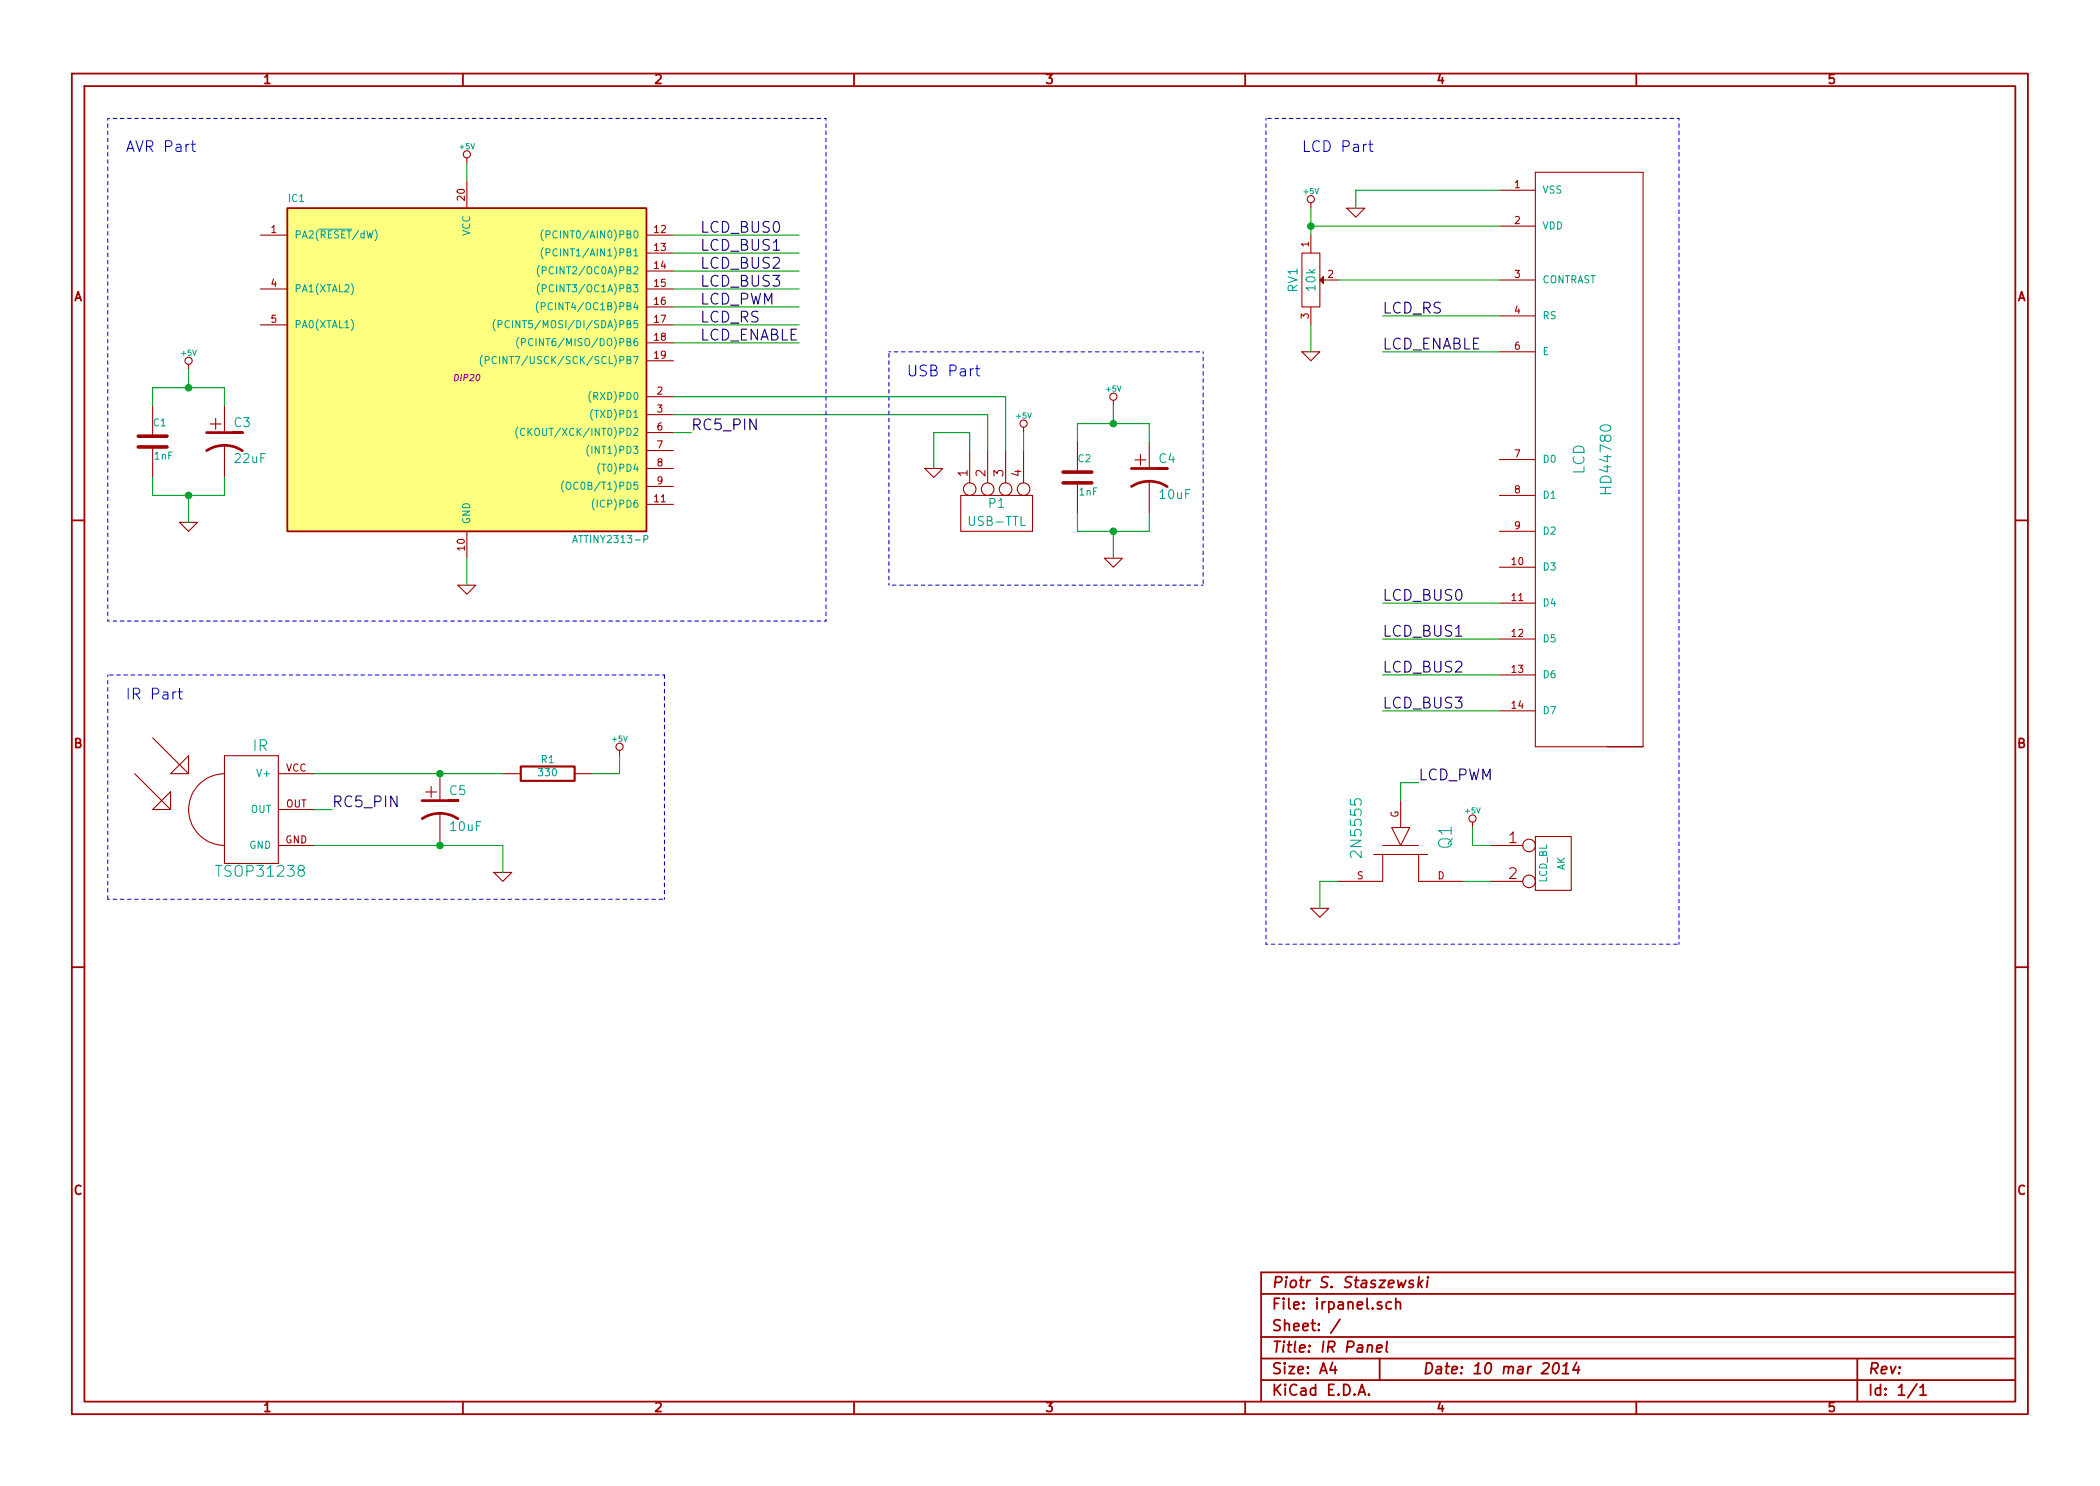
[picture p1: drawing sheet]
EESchema Schematic File Version 2
LIBS:power
LIBS:device
LIBS:transistors
LIBS:conn
LIBS:linear
LIBS:regul
LIBS:74xx
LIBS:cmos4000
LIBS:adc-dac
LIBS:memory
LIBS:xilinx
LIBS:special
LIBS:microcontrollers
LIBS:dsp
LIBS:microchip
LIBS:analog_switches
LIBS:motorola
LIBS:texas
LIBS:intel
LIBS:audio
LIBS:interface
LIBS:digital-audio
LIBS:philips
LIBS:display
LIBS:cypress
LIBS:siliconi
LIBS:opto
LIBS:atmel
LIBS:contrib
LIBS:valves
LIBS:lcd_parallel
LIBS:tsop
LIBS:irpanel-cache
EELAYER 27 0
EELAYER END
$Descr A4 11693 8268
encoding utf-8
Sheet 1 1
Title "IR Panel"
Date "10 mar 2014"
Rev ""
Comp "Piotr S. Staszewski"
Comment1 ""
Comment2 ""
Comment3 ""
Comment4 ""
$EndDescr
$Comp
L ATTINY2313-P IC1
U 1 1
P 2600 2100
F 0 "IC1" H 1650 3100 40  0000 C CNN
F 1 "ATTINY2313-P" H 3400 1200 40  0000 C CNN
F 2 "DIP20" H 2600 2100 35  0000 C CIN
F 3 "~" H 2600 2100 60  0000 C CNN
	1    2600 2100
	1    0    0    -1  
$EndComp
$Comp
L C C1
U 1 1
P 850 2450
F 0 "C1" H 850 2550 40  0000 L CNN
F 1 "1nF" H 856 2365 40  0000 L CNN
F 2 "~" H 888 2300 30  0000 C CNN
F 3 "~" H 850 2450 60  0000 C CNN
	1    850  2450
	1    0    0    -1  
$EndComp
$Comp
L CP1 C3
U 1 1
P 1250 2450
F 0 "C3" H 1300 2550 50  0000 L CNN
F 1 "22uF" H 1300 2350 50  0000 L CNN
F 2 "~" H 1250 2450 60  0000 C CNN
F 3 "~" H 1250 2450 60  0000 C CNN
	1    1250 2450
	1    0    0    -1  
$EndComp
$Comp
L R R1
U 1 1
P 3050 4300
F 0 "R1" V 3130 4300 40  0000 C CNN
F 1 "330" V 3057 4301 40  0000 C CNN
F 2 "~" V 2980 4300 30  0000 C CNN
F 3 "~" H 3050 4300 30  0000 C CNN
	1    3050 4300
	0    -1   -1   0   
$EndComp
$Comp
L FET_N Q1
U 1 1
P 7800 4750
F 0 "Q1" H 7703 5000 70  0000 C CNN
F 1 "2N5555" H 7653 4503 60  0000 C CNN
F 2 "~" H 7800 4750 60  0000 C CNN
F 3 "~" H 7800 4750 60  0000 C CNN
	1    7800 4750
	0    1    1    0   
$EndComp
$Comp
L POT RV1
U 1 1
P 7300 1550
F 0 "RV1" H 7300 1450 50  0000 C CNN
F 1 "10k" H 7300 1550 50  0000 C CNN
F 2 "~" H 7300 1550 60  0000 C CNN
F 3 "~" H 7300 1550 60  0000 C CNN
	1    7300 1550
	0    1    1    0   
$EndComp
$Comp
L C C2
U 1 1
P 6000 2650
F 0 "C2" H 6000 2750 40  0000 L CNN
F 1 "1nF" H 6006 2565 40  0000 L CNN
F 2 "~" H 6038 2500 30  0000 C CNN
F 3 "~" H 6000 2650 60  0000 C CNN
	1    6000 2650
	1    0    0    -1  
$EndComp
$Comp
L CP1 C4
U 1 1
P 6400 2650
F 0 "C4" H 6450 2750 50  0000 L CNN
F 1 "10uF" H 6450 2550 50  0000 L CNN
F 2 "~" H 6400 2650 60  0000 C CNN
F 3 "~" H 6400 2650 60  0000 C CNN
	1    6400 2650
	1    0    0    -1  
$EndComp
$Comp
L CP1 C5
U 1 1
P 2450 4500
F 0 "C5" H 2500 4600 50  0000 L CNN
F 1 "10uF" H 2500 4400 50  0000 L CNN
F 2 "~" H 2450 4500 60  0000 C CNN
F 3 "~" H 2450 4500 60  0000 C CNN
	1    2450 4500
	1    0    0    -1  
$EndComp
$Comp
L +5V #PWR?
U 1 1
P 7300 1150
F 0 "#PWR?" H 7300 1240 20  0001 C CNN
F 1 "+5V" H 7300 1240 30  0000 C CNN
F 2 "" H 7300 1150 60  0000 C CNN
F 3 "" H 7300 1150 60  0000 C CNN
	1    7300 1150
	1    0    0    -1  
$EndComp
$Comp
L GND #PWR?
U 1 1
P 7550 1150
F 0 "#PWR?" H 7550 1150 30  0001 C CNN
F 1 "GND" H 7550 1080 30  0001 C CNN
F 2 "" H 7550 1150 60  0000 C CNN
F 3 "" H 7550 1150 60  0000 C CNN
	1    7550 1150
	1    0    0    -1  
$EndComp
$Comp
L CONN_2 LCD_BL
U 1 1
P 8650 4800
F 0 "LCD_BL" V 8600 4800 40  0000 C CNN
F 1 "AK" V 8700 4800 40  0000 C CNN
F 2 "~" H 8650 4800 60  0000 C CNN
F 3 "~" H 8650 4800 60  0000 C CNN
	1    8650 4800
	1    0    0    -1  
$EndComp
$Comp
L PARALLEL_LCDSIP LCD
U 1 1
P 8850 2550
F 0 "LCD" V 8800 2550 60  0000 C CNN
F 1 "HD44780" V 8950 2550 60  0000 C CNN
F 2 "" H 8850 2250 60  0000 C CNN
F 3 "" V 8850 2550 60  0000 C CNN
	1    8850 2550
	1    0    0    -1  
$EndComp
$Comp
L +5V #PWR?
U 1 1
P 1050 2050
F 0 "#PWR?" H 1050 2140 20  0001 C CNN
F 1 "+5V" H 1050 2140 30  0000 C CNN
F 2 "" H 1050 2050 60  0000 C CNN
F 3 "" H 1050 2050 60  0000 C CNN
	1    1050 2050
	1    0    0    -1  
$EndComp
$Comp
L GND #PWR?
U 1 1
P 1050 2900
F 0 "#PWR?" H 1050 2900 30  0001 C CNN
F 1 "GND" H 1050 2830 30  0001 C CNN
F 2 "" H 1050 2900 60  0000 C CNN
F 3 "" H 1050 2900 60  0000 C CNN
	1    1050 2900
	1    0    0    -1  
$EndComp
$Comp
L CONN_4 P1
U 1 1
P 5550 2850
F 0 "P1" V 5500 2850 50  0000 C CNN
F 1 "USB-TTL" V 5600 2850 50  0000 C CNN
F 2 "~" H 5550 2850 60  0000 C CNN
F 3 "~" H 5550 2850 60  0000 C CNN
	1    5550 2850
	0    -1   1    0   
$EndComp
$Comp
L +5V #PWR?
U 1 1
P 6200 2250
F 0 "#PWR?" H 6200 2340 20  0001 C CNN
F 1 "+5V" H 6200 2340 30  0000 C CNN
F 2 "" H 6200 2250 60  0000 C CNN
F 3 "" H 6200 2250 60  0000 C CNN
	1    6200 2250
	1    0    0    -1  
$EndComp
$Comp
L GND #PWR?
U 1 1
P 6200 3100
F 0 "#PWR?" H 6200 3100 30  0001 C CNN
F 1 "GND" H 6200 3030 30  0001 C CNN
F 2 "" H 6200 3100 60  0000 C CNN
F 3 "" H 6200 3100 60  0000 C CNN
	1    6200 3100
	1    0    0    -1  
$EndComp
$Comp
L TSOP1838 IR
U 1 1
P 1450 4500
F 0 "IR" H 1450 4850 60  0000 C CNN
F 1 "TSOP31238" H 1450 4150 60  0000 C CNN
F 2 "" H 1450 4500 60  0000 C CNN
F 3 "" H 1450 4500 60  0000 C CNN
	1    1450 4500
	1    0    0    -1  
$EndComp
$Comp
L GND #PWR?
U 1 1
P 2800 4850
F 0 "#PWR?" H 2800 4850 30  0001 C CNN
F 1 "GND" H 2800 4780 30  0001 C CNN
F 2 "" H 2800 4850 60  0000 C CNN
F 3 "" H 2800 4850 60  0000 C CNN
	1    2800 4850
	1    0    0    -1  
$EndComp
$Comp
L +5V #PWR?
U 1 1
P 3450 4200
F 0 "#PWR?" H 3450 4290 20  0001 C CNN
F 1 "+5V" H 3450 4290 30  0000 C CNN
F 2 "" H 3450 4200 60  0000 C CNN
F 3 "" H 3450 4200 60  0000 C CNN
	1    3450 4200
	1    0    0    -1  
$EndComp
Text Label 1850 4500 0    60   ~ 0
RC5_PIN
Text Label 3850 2400 0    60   ~ 0
RC5_PIN
$Comp
L +5V #PWR?
U 1 1
P 5700 2400
F 0 "#PWR?" H 5700 2490 20  0001 C CNN
F 1 "+5V" H 5700 2490 30  0000 C CNN
F 2 "" H 5700 2400 60  0000 C CNN
F 3 "" H 5700 2400 60  0000 C CNN
	1    5700 2400
	1    0    0    -1  
$EndComp
$Comp
L GND #PWR?
U 1 1
P 5200 2600
F 0 "#PWR?" H 5200 2600 30  0001 C CNN
F 1 "GND" H 5200 2530 30  0001 C CNN
F 2 "" H 5200 2600 60  0000 C CNN
F 3 "" H 5200 2600 60  0000 C CNN
	1    5200 2600
	1    0    0    -1  
$EndComp
$Comp
L GND #PWR?
U 1 1
P 2600 3250
F 0 "#PWR?" H 2600 3250 30  0001 C CNN
F 1 "GND" H 2600 3180 30  0001 C CNN
F 2 "" H 2600 3250 60  0000 C CNN
F 3 "" H 2600 3250 60  0000 C CNN
	1    2600 3250
	1    0    0    -1  
$EndComp
$Comp
L +5V #PWR?
U 1 1
P 2600 900
F 0 "#PWR?" H 2600 990 20  0001 C CNN
F 1 "+5V" H 2600 990 30  0000 C CNN
F 2 "" H 2600 900 60  0000 C CNN
F 3 "" H 2600 900 60  0000 C CNN
	1    2600 900 
	1    0    0    -1  
$EndComp
Text Label 3900 1300 0    60   ~ 0
LCD_BUS0
Text Label 3900 1400 0    60   ~ 0
LCD_BUS1
Text Label 3900 1500 0    60   ~ 0
LCD_BUS2
Text Label 3900 1600 0    60   ~ 0
LCD_BUS3
Text Label 3900 1700 0    60   ~ 0
LCD_PWM
Text Label 3900 1800 0    60   ~ 0
LCD_RS
Text Label 3900 1900 0    60   ~ 0
LCD_ENABLE
Wire Wire Line
	850  2250 850  2150
Wire Wire Line
	850  2150 1250 2150
Wire Wire Line
	1250 2150 1250 2250
Wire Wire Line
	850  2650 850  2750
Wire Wire Line
	850  2750 1250 2750
Wire Wire Line
	1250 2750 1250 2650
Wire Wire Line
	1050 2050 1050 2150
Connection ~ 1050 2150
Wire Wire Line
	1050 2900 1050 2750
Connection ~ 1050 2750
Wire Wire Line
	6000 2450 6000 2350
Wire Wire Line
	6000 2350 6400 2350
Wire Wire Line
	6400 2350 6400 2450
Wire Wire Line
	6000 2850 6000 2950
Wire Wire Line
	6000 2950 6400 2950
Wire Wire Line
	6400 2950 6400 2850
Wire Wire Line
	6200 2250 6200 2350
Connection ~ 6200 2350
Wire Wire Line
	6200 2950 6200 3100
Connection ~ 6200 2950
Wire Wire Line
	1750 4300 2800 4300
Wire Wire Line
	1750 4700 2800 4700
Connection ~ 2450 4300
Wire Wire Line
	2800 4700 2800 4850
Connection ~ 2450 4700
Wire Wire Line
	3300 4300 3450 4300
Wire Wire Line
	3450 4300 3450 4200
Wire Wire Line
	1750 4500 1850 4500
Wire Wire Line
	3750 2400 3850 2400
Wire Wire Line
	3750 2300 5500 2300
Wire Wire Line
	5500 2300 5500 2500
Wire Wire Line
	3750 2200 5600 2200
Wire Wire Line
	5600 2200 5600 2500
Wire Wire Line
	5700 2400 5700 2500
Wire Wire Line
	5400 2500 5400 2400
Wire Wire Line
	5400 2400 5200 2400
Wire Wire Line
	5200 2400 5200 2600
Wire Wire Line
	2600 1000 2600 900 
Wire Wire Line
	2600 3100 2600 3250
Wire Wire Line
	3750 1300 4450 1300
Wire Wire Line
	3750 1400 4450 1400
Wire Wire Line
	3750 1500 4450 1500
Wire Wire Line
	3750 1600 4450 1600
Wire Wire Line
	3750 1700 4450 1700
Wire Wire Line
	3750 1800 4450 1800
Wire Wire Line
	3750 1900 4450 1900
$Comp
L +5V #PWR?
U 1 1
P 8200 4600
F 0 "#PWR?" H 8200 4690 20  0001 C CNN
F 1 "+5V" H 8200 4690 30  0000 C CNN
F 2 "" H 8200 4600 60  0000 C CNN
F 3 "" H 8200 4600 60  0000 C CNN
	1    8200 4600
	1    0    0    -1  
$EndComp
Wire Wire Line
	8300 4700 8200 4700
Wire Wire Line
	8200 4700 8200 4600
Wire Wire Line
	8150 4900 8300 4900
$Comp
L GND #PWR?
U 1 1
P 7350 5050
F 0 "#PWR?" H 7350 5050 30  0001 C CNN
F 1 "GND" H 7350 4980 30  0001 C CNN
F 2 "" H 7350 5050 60  0000 C CNN
F 3 "" H 7350 5050 60  0000 C CNN
	1    7350 5050
	1    0    0    -1  
$EndComp
Wire Wire Line
	7450 4900 7350 4900
Wire Wire Line
	7350 4900 7350 5050
Wire Wire Line
	7800 4450 7800 4350
Wire Wire Line
	7800 4350 7900 4350
Text Label 7900 4350 0    60   ~ 0
LCD_PWM
Wire Wire Line
	8350 1550 7450 1550
Wire Wire Line
	7300 1150 7300 1300
Wire Wire Line
	7300 1250 8350 1250
Connection ~ 7300 1250
$Comp
L GND #PWR?
U 1 1
P 7300 1950
F 0 "#PWR?" H 7300 1950 30  0001 C CNN
F 1 "GND" H 7300 1880 30  0001 C CNN
F 2 "" H 7300 1950 60  0000 C CNN
F 3 "" H 7300 1950 60  0000 C CNN
	1    7300 1950
	1    0    0    -1  
$EndComp
Wire Wire Line
	7300 1800 7300 1950
Wire Wire Line
	7550 1150 7550 1050
Wire Wire Line
	7550 1050 8350 1050
Text Label 7700 3350 0    60   ~ 0
LCD_BUS0
Text Label 7700 3550 0    60   ~ 0
LCD_BUS1
Text Label 7700 3750 0    60   ~ 0
LCD_BUS2
Text Label 7700 3950 0    60   ~ 0
LCD_BUS3
Wire Wire Line
	8350 3350 7700 3350
Wire Wire Line
	8350 3550 7700 3550
Wire Wire Line
	8350 3750 7700 3750
Wire Wire Line
	8350 3950 7700 3950
Text Label 7700 1950 0    60   ~ 0
LCD_ENABLE
Text Label 7700 1750 0    60   ~ 0
LCD_RS
Wire Wire Line
	8350 1750 7700 1750
Wire Wire Line
	8350 1950 7700 1950
Wire Notes Line
	4600 3450 4600 650 
Wire Notes Line
	4600 650  600  650 
Wire Notes Line
	600  650  600  3450
Wire Notes Line
	600  3450 4600 3450
Text Notes 700  850  0    60   ~ 0
AVR Part
Wire Notes Line
	6700 1950 6700 3250
Wire Notes Line
	6700 3250 4950 3250
Wire Notes Line
	4950 3250 4950 1950
Wire Notes Line
	4950 1950 6700 1950
Text Notes 5050 2100 0    60   ~ 0
USB Part
Wire Notes Line
	7050 5250 9350 5250
Wire Notes Line
	9350 5250 9350 650 
Wire Notes Line
	9350 650  7050 650 
Text Notes 7250 850  0    60   ~ 0
LCD Part
Wire Notes Line
	7050 650  7050 5250
Wire Notes Line
	600  3750 600  5000
Wire Notes Line
	600  5000 3700 5000
Wire Notes Line
	3700 5000 3700 3750
Text Notes 700  3900 0    60   ~ 0
IR Part
Wire Notes Line
	3700 3750 600  3750
$EndSCHEMATC
